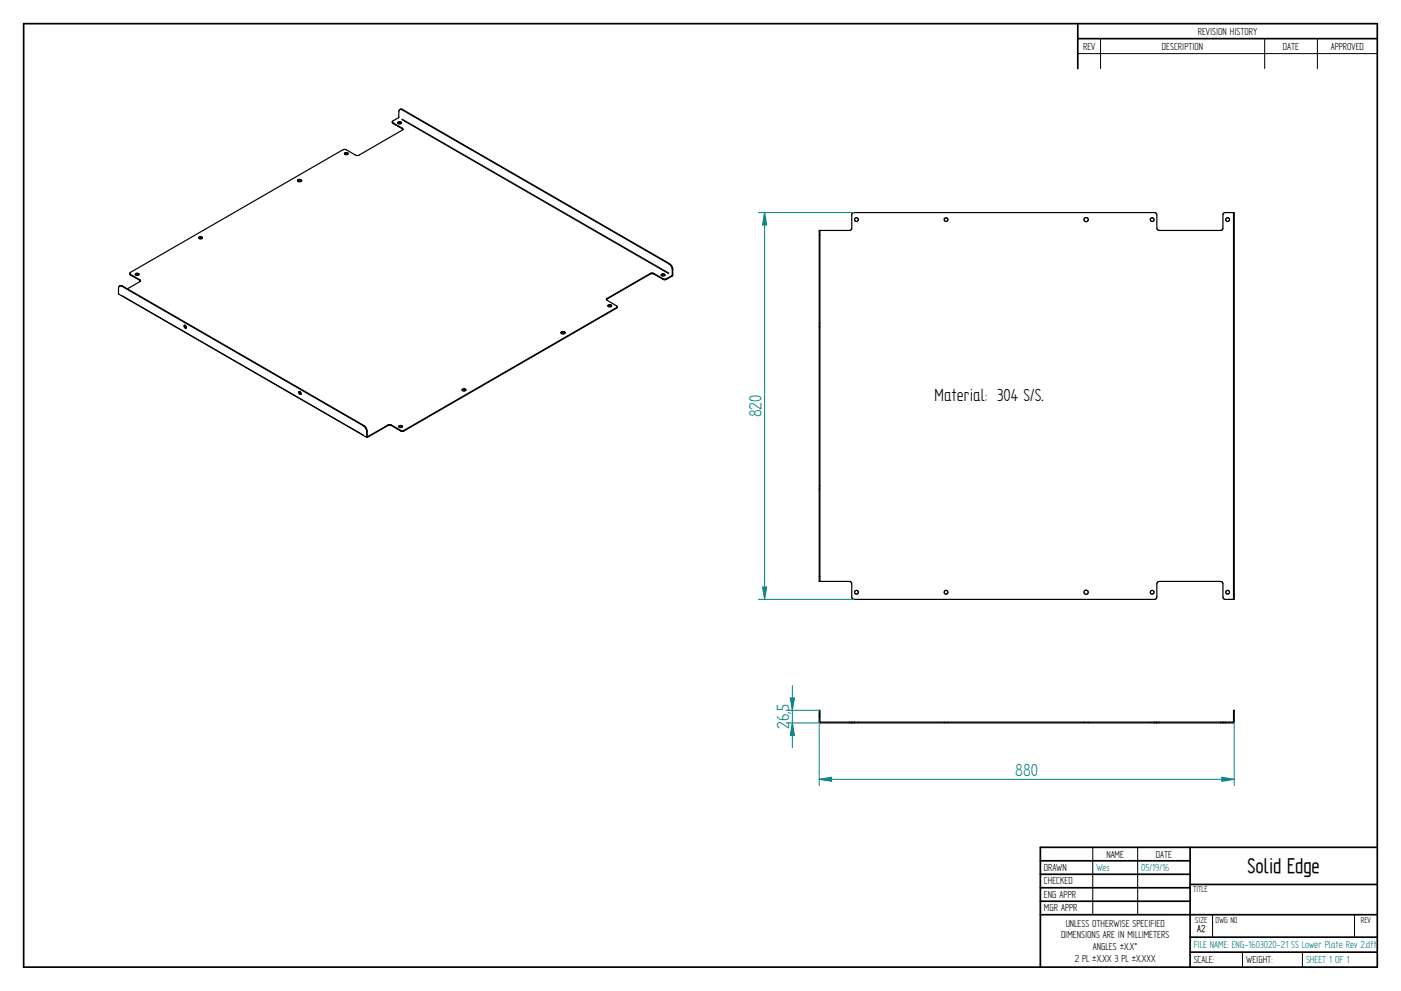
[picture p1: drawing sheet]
<svg xmlns="http://www.w3.org/2000/svg" width="594mm" height="420mm" viewBox="0 0 594 420" stroke-linecap="round" stroke-linejoin="round" font-family="sans-serif">
<g fill="none" stroke="#000" stroke-width=".72">
<path d="M10 10h574v400h-574zM457 10v19.1M457 16.4h127M504.6 359.2v50.8M584 359.2h-142.9v50.8M441.1 365h63.5M441.1 370.7h63.5M441.1 376.4h63.5M504.6 375h79.4M441.1 382.1h63.5M441.1 387.8h142.9M504.6 397.3h79.4"/>
<path d="M504.6 403.7h79.4"/>
</g>
<g fill="none" stroke="#000" stroke-width=".42">
<path d="M466.7 16.4v12.7M536.3 16.4v12.7M558.6 16.4v12.7M457 22.7h127M166.6 52.1v.2M170.4 50.7l113.1 65.4M170.5 50.5l113.2 65.3M170.6 54.4v.2M170.7 46.4l-.2 .2M55.3 116.3v.3M59.3 118.6v.3M275.8 115.9v.3"/>
<path d="M277.2 115.9v.3M281.2 118.2v.2M282.6 118.2v.2M283.9 111.8l-.2 .1M284.9 116.8v.3M285.3 116.5l-.2 .1M285.3 114.2l-.2 .1M51.7 125.3l102.4 59.1M51.9 121.2l-.2 .2M257.4 126.5v.3M261.4 130.4v.3M347.4 138.4h.1"/>
<path d="M347.4 137h.1M347.5 138.4h.2M347.6 137h.1M154.3 180.4l-.3 .1M155.5 185.3l.3 .1M155.7 182.8l-.2 .2M164.5 180.2v.2M165.9 180.2v.2M169.9 182.5v.2M171.3 182.5v.2M347.4 207.2h.1M347.4 205.8h.1"/>
<path d="M347.5 207.2h.2M347.6 205.8h.1M347.4 303.9h.1M347.4 302.5h.1M347.5 303.9h.2M347.6 302.5h.1M362.4 306.2h.1M362.4 306.4v.1M364 306.2v.1M364 306.4v.1M400.4 306.2h.1M400.4 306.4v.1"/>
<path d="M401.9 306.2v.1M401.9 306.4v.1M459.6 306.2h.1M459.6 306.4v.1M461.5 306.2v.1M461.5 306.4v.1M487.8 306.2h.1M487.8 306.4v.1M489.4 306.2v.1M489.4 306.4v.1M519.8 306.2h.1M519.8 306.4v.1"/>
<path d="M521.4 306.2v.1M521.4 306.4v.1M463.4 359.2v28.6M482.4 359.2v28.6M514.2 387.9v9.4M574.4 387.9v9.4M526.9 403.7v6.3M552.3 403.7v6.3"/>
</g>
<g fill="none" stroke="#000" stroke-width=".51">
<path d="M166.4 51.6l.2 .7 4.3 2.6M166.4 51.6l2.7-1.8 .1-2.9a.81 .81 0 0 1 1.3-.3l113.2 65.3 .8 .7a4.7 4.7 0 0 1 .6 4l-3.2 1.8-4.7-2.5-1.1-.1-18.9 10.9 .2 .6 4.3 2.7M166.4 51.6v.3M166.4 51.9l4.2 2.5 .2 .6-18.9 10.9-1.1-.1-4.3-2.4-1.1 .1-90.1 52-.2 .4M168.7 52.2l.8-.3 .8 .3M168.7 51.9l.6-.3 .9 .3a.72 .72 0 0 1-.7 .7 .72 .72 0 0 1-.8-.7zM169.5 46.4h1.2l113.2 65.4 .8 .7a4.8 4.8 0 0 1 .6 4l-.4 .6-3 1.5-4.7-2.4h-1.4l-18.6 10.8M126.1 76.7l.9-.4 .9 .4M126.2 76.3l.6-.2 1 .2a.81 .81 0 0 1-.8 .8 .81 .81 0 0 1-.8-.8zM146.1 65.2l.7-.3 .8 .3M146.1 64.9l.6-.2 .9 .2a.72 .72 0 0 1-.8 .7 .72 .72 0 0 1-.7-.7zM347.4 97.7l13.1-.1 .7-.9v-6l1-.6h127.4l.7 .3 .3 .7v5.6l.6 .9 26.4 .1 .7-.3 .3-.7v-5.6l.2-.7 .8-.3h3.8v164h-3.8l-.8-.3-.2-.7v-5.6l-.3-.7-.7-.3-26.4 .1-.6 .9v5.6l-.3 .7-.7 .3h-127.4l-1-.6v-6l-.7-.9-13.1-.1z"/>
<path d="M347.7 97.7v148.8M523.1 90.1v164M55.1 115.9l.2 .7 4.3 2.5M55.1 115.9v.3M55.1 116.1l4.5 2.9-5.6 3.5M57.4 116.5l.8-.4 .7 .4M57.4 116.1l.6-.2 .9 .2a.72 .72 0 0 1-.7 .7 .72 .72 0 0 1-.8-.7zM84.3 100.9l.7-.3 .8 .3M84.3 100.6l.6-.2 .9 .2a.72 .72 0 0 1-.8 .7 .72 .72 0 0 1-.7-.7zM280.4 116.7l.8-.4 .8 .4M280.5 116.4l.5-.3 .9 .3a.72 .72 0 0 1-.7 .6 .72 .72 0 0 1-.7-.6zM50.8 121.2l.9 .2 102.3 59.1 .9 .8a5.3 5.3 0 0 1 .6 4v.1"/>
<path d="M50.8 121.2l-.6 1 .2 2.5 105.2 60.8M50.9 121.2h1l102.4 59.2 .8 .7a5.3 5.3 0 0 1 .6 4l9.1-5.1 1.1 .2 4.3 2.4 1.1-.1 90.4-52.5M50.9 121.2l-.2 .1M78.1 138a.65 .65 0 0 1 .8 .3 .65 .65 0 0 1-.2 .8l-.5-.3zM78.3 137.9l.2 .9 .5 .3M257.8 129.8l.8-.4 .7 .4M257.8 129.4l.6-.2 .9 .2a.72 .72 0 0 1-.7 .7 .72 .72 0 0 1-.8-.7zM261.7 130l-.3 .7-90.1 52-1.1 .1-4.3-2.4-1.1-.1-9.3 5.1M237.9 141.2l.9-.4 .8 .4M237.9 140.8l.6-.3 1.1 .3a.81 .81 0 0 1-.8 .8 .81 .81 0 0 1-.9-.8zM126.7 166.1a.67 .67 0 0 1 .8 .3 .67 .67 0 0 1-.2 .9l-.4-.4zM127 166v.5l.6 .6"/>
<path d="M196 165.4l.8-.3 .7 .3M196 165.5a.72 .72 0 0 1 .8-.7 .72 .72 0 0 1 .7 .7M196 165.5l.6 .3 .9-.3M169.1 180.9l.8-.3 .8 .3M169.2 180.6l.5-.2 .9 .2a.72 .72 0 0 1-.7 .7 .72 .72 0 0 1-.7-.7zM347.4 301.2h.3l.1 5h175.1l.2-5h.3v4.8l-.5 .5h-175.1l-.4-.5zM361.2 306.2v.3M490.6 306.2v.3M518.6 306.2v.3"/>
<circle cx="363.2" cy="93.1" r=".8"/>
<circle cx="401.2" cy="93.1" r=".79"/>
<circle cx="460.6" cy="93.1" r=".9"/>
<circle cx="488.6" cy="93.1" r=".8"/>
<circle cx="520.6" cy="93.1" r=".8"/>
<circle cx="363.2" cy="251.1" r=".8"/>
<circle cx="401.2" cy="251.1" r=".79"/>
<circle cx="460.6" cy="251.1" r=".9"/>
<circle cx="488.6" cy="251.1" r=".8"/>
<circle cx="520.6" cy="251.1" r=".8"/>
</g>
<path d="M347.4 330.4l5.2-.9v1.8z" fill="none" stroke="#008080" stroke-width=".42"/>
<path d="M347.4 330.4l5.2-.9v1.8z" fill="#008080"/>
<path d="M518.1 329.5l5.3 .9-5.3 .9z" fill="none" stroke="#008080" stroke-width=".42"/>
<path d="M518.1 329.5l5.3 .9-5.3 .9z" fill="#008080"/>
<path d="M336 306.5l.9 5.2h-1.8zM347.4 306v27M523.4 306v27M347.4 330.4h176" fill="none" stroke="#008080" stroke-width=".42"/>
<path d="M336 306.5l.9 5.2h-1.8z" fill="#008080"/>
<path d="M335.1 295.9h1.8l-.9 5.3z" fill="none" stroke="#008080" stroke-width=".42"/>
<path d="M335.1 295.9h1.8l-.9 5.3z" fill="#008080"/>
<path d="M324.2 90.1l.9 5.3h-1.8zM336 290.7v26.3M333.4 306.5h14.4M333.4 301.2h14.1" fill="none" stroke="#008080" stroke-width=".42"/>
<path d="M324.2 90.1l.9 5.3h-1.8z" fill="#008080"/>
<path d="M323.3 248.9h1.8l-.9 5.2z" fill="none" stroke="#008080" stroke-width=".42"/>
<path d="M323.3 248.9h1.8l-.9 5.2z" fill="#008080"/>
<path d="M321.6 90.1h40.6M324.2 90.1v164M321.6 254.1h40.6" fill="none" stroke="#008080" stroke-width=".42"/>
<text font-size="10.1" x="529" y="370.2">Solid Edge</text>
<text font-size="8.4" x="396.2" y="170.1">Material: 304 S/S.</text>
<g font-size="8.4" fill="#008080">
<text x="322.9" y="177" transform="rotate(-90 322.9 177)">820</text>
<text x="334.7" y="309" transform="rotate(-90 334.7 309)">26,5</text>
<text x="430.5" y="329.1">880</text>
</g>
<g font-size="4.9">
<text x="507.9" y="14.7">REVISION HISTORY</text>
<text x="459.3" y="21">REV</text>
<text x="492.7" y="21">DESCRIPTION</text>
<text x="544" y="21">DATE</text>
<text x="564.3" y="21">APPROVED</text>
<text x="469.1" y="363.6">NAME</text>
<text x="490.1" y="363.6">DATE</text>
<text x="442.7" y="369.3">DRAWN</text>
<text x="442.7" y="375">CHECKED</text>
<text x="442.7" y="380.7">ENG APPR</text>
<text x="442.7" y="386.4">MGR APPR</text>
<text x="451.9" y="392.9">UNLESS OTHERWISE SPECIFIED</text>
<text x="449.9" y="397.9">DIMENSIONS ARE IN MILLIMETERS</text>
<text x="455.7" y="407.8">2 PL ±X.XX 3 PL ±X.XXX</text>
<text x="463.5" y="402.9">ANGLES ±X.X°</text>
<text x="506.2" y="408.3">SCALE:</text>
<text x="528.4" y="408.3">WEIGHT:</text>
</g>
<g font-size="4.9" fill="#008080">
<text x="464.9" y="369.3">Wes</text>
<text x="483.9" y="369.3">05/19/16</text>
<text x="506.2" y="402">FILE NAME: ENG-1603020-21 SS Lower Plate Rev 2.dft</text>
<text x="553.8" y="408.4">SHEET 1 OF 1</text>
</g>
<text font-size="4.8" x="507.7" y="395.3">A2</text>
<g font-size="4.1">
<text x="505.9" y="378.3">TITLE</text>
<text x="506.9" y="391.1">SIZE</text>
<text x="515.4" y="391.1">DWG NO</text>
<text x="577" y="391.1">REV</text>
</g>
</svg>
